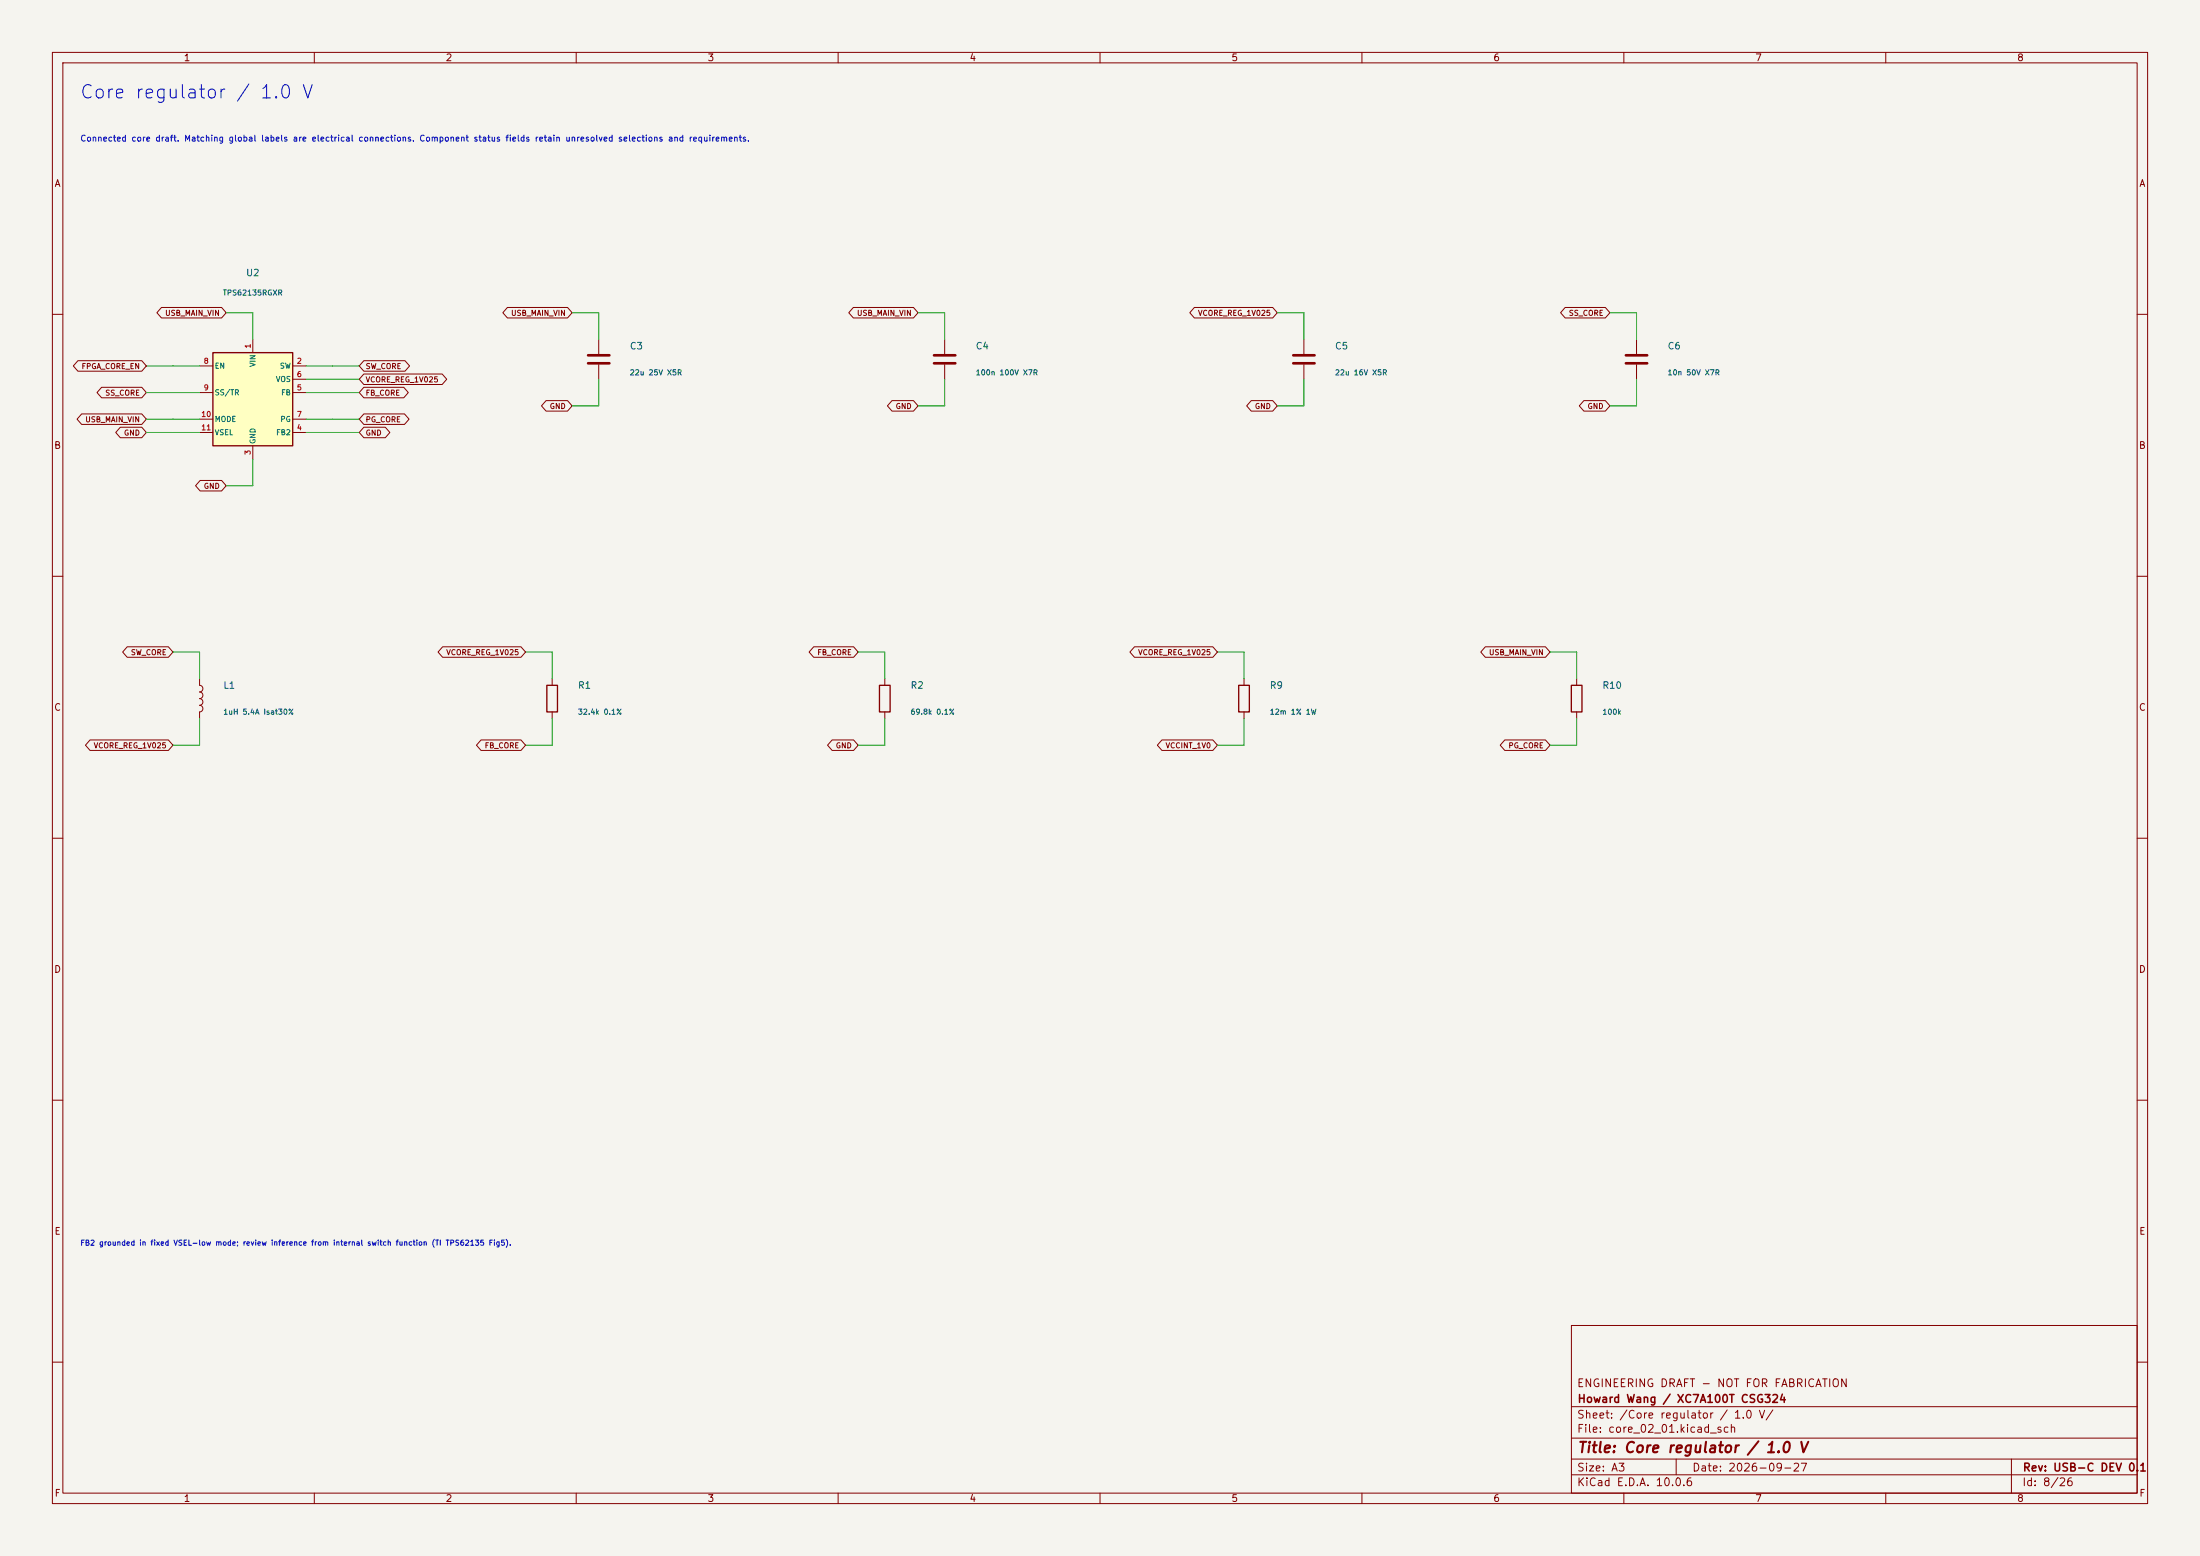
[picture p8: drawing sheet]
(kicad_sch
 (version 20260306)
 (generator "eeschema")
 (generator_version "10.0")
 (paper "A3")
 (title_block
  (title "Core regulator / 1.0 V")
  (date "2026-09-27")
  (rev "USB-C DEV 0.1")
  (company "Howard Wang / XC7A100T CSG324")
  (comment 1 "ENGINEERING DRAFT - NOT FOR FABRICATION"))
 (lib_symbols
  (symbol "CoreSupport:PowerDraft__TPS62135RGX"
   (pin_names
    (offset 0.254)) (in_bom yes) (on_board yes)
   (property "Reference" "U" (at 0 12.7 0) (effects (font (size 1.27 1.27))))
   (property "Value" "TPS62135RGX" (at 0 10.16 0) (effects (font (size 1.27 1.27))))
   (property "Footprint" "PowerDraft:Texas_VQFN_RGX0011A_2x3mm" (at 0 0 0) (effects (font (size 1.27 1.27)) hide))
   (property "Datasheet" "https://www.ti.com/lit/ds/symlink/tps62135.pdf" (at 0 0 0) (effects (font (size 1.27 1.27)) hide))
   (property "Description" "Fixed-mode project model: unused FB2 tied GND and VSEL tied low, engineering interpretation of TI TPS62135 pin-function table, not an explicit unused-pin instruction. Revalidate this model if VSEL/FB2 use changes; PG stays open collector." (at 0 0 0) (effects (font (size 1.27 1.27)) hide))
   (symbol "PowerDraft__TPS62135RGX_0_1"
    (rectangle (start -7.62 8.89) (end 7.62 -8.89) (stroke (width 0.254) (type default)) (fill (type background))))
   (symbol "PowerDraft__TPS62135RGX_1_1"
    (pin power_in line (at 0 11.43 270) (length 2.54) (name "VIN" (effects (font (size 1.0 1.0)))) (number "1" (effects (font (size 1.0 1.0)))))
    (pin output line (at 10.16 6.35 180) (length 2.54) (name "SW" (effects (font (size 1.0 1.0)))) (number "2" (effects (font (size 1.0 1.0)))))
    (pin power_in line (at 0 -11.43 90) (length 2.54) (name "GND" (effects (font (size 1.0 1.0)))) (number "3" (effects (font (size 1.0 1.0)))))
    (pin passive line (at 10.16 -6.35 180) (length 2.54) (name "FB2" (effects (font (size 1.0 1.0)))) (number "4" (effects (font (size 1.0 1.0)))))
    (pin input line (at 10.16 1.27 180) (length 2.54) (name "FB" (effects (font (size 1.0 1.0)))) (number "5" (effects (font (size 1.0 1.0)))))
    (pin input line (at 10.16 3.81 180) (length 2.54) (name "VOS" (effects (font (size 1.0 1.0)))) (number "6" (effects (font (size 1.0 1.0)))))
    (pin open_collector line (at 10.16 -3.81 180) (length 2.54) (name "PG" (effects (font (size 1.0 1.0)))) (number "7" (effects (font (size 1.0 1.0)))))
    (pin input line (at -10.16 6.35 0) (length 2.54) (name "EN" (effects (font (size 1.0 1.0)))) (number "8" (effects (font (size 1.0 1.0)))))
    (pin input line (at -10.16 1.27 0) (length 2.54) (name "SS/TR" (effects (font (size 1.0 1.0)))) (number "9" (effects (font (size 1.0 1.0)))))
    (pin input line (at -10.16 -3.81 0) (length 2.54) (name "MODE" (effects (font (size 1.0 1.0)))) (number "10" (effects (font (size 1.0 1.0)))))
    (pin input line (at -10.16 -6.35 0) (length 2.54) (name "VSEL" (effects (font (size 1.0 1.0)))) (number "11" (effects (font (size 1.0 1.0)))))))
  (symbol "CoreSupport:Device__C"
   (pin_numbers (hide yes))
   (pin_names
    (offset 0.254)) (exclude_from_sim no) (in_bom yes) (on_board yes)
   (in_pos_files yes)
   (duplicate_pin_numbers_are_jumpers no)
   (property "Reference" "C" (at 0.635 2.54 0) (show_name no) (do_not_autoplace no) (effects (font (size 1.27 1.27)) (justify left)))
   (property "Value" "C" (at 0.635 -2.54 0) (show_name no) (do_not_autoplace no) (effects (font (size 1.27 1.27)) (justify left)))
   (property "Footprint" "" (at 0.9652 -3.81 0) (show_name no) (do_not_autoplace no) (hide yes) (effects (font (size 1.27 1.27))))
   (property "Datasheet" "" (at 0 0 0) (show_name no) (do_not_autoplace no) (hide yes) (effects (font (size 1.27 1.27))))
   (property "Description" "Unpolarized capacitor" (at 0 0 0) (show_name no) (do_not_autoplace no) (hide yes) (effects (font (size 1.27 1.27))))
   (symbol "Device__C_0_1"
    (polyline (pts (xy -2.032 0.762) (xy 2.032 0.762)) (stroke (width 0.508) (type default)) (fill (type none)))
    (polyline (pts (xy -2.032 -0.762) (xy 2.032 -0.762)) (stroke (width 0.508) (type default)) (fill (type none))))
   (symbol "Device__C_1_1"
    (pin passive line (at 0 3.81 270) (length 2.794) (name "" (effects (font (size 1.27 1.27)))) (number "1" (effects (font (size 1.27 1.27)))))
    (pin passive line (at 0 -3.81 90) (length 2.794) (name "" (effects (font (size 1.27 1.27)))) (number "2" (effects (font (size 1.27 1.27))))))
   (embedded_fonts no))
  (symbol "CoreSupport:Device__L"
   (pin_numbers (hide yes))
   (pin_names
    (offset 1.016) (hide yes)) (exclude_from_sim no) (in_bom yes) (on_board yes)
   (in_pos_files yes)
   (duplicate_pin_numbers_are_jumpers no)
   (property "Reference" "L" (at -1.27 0 90) (show_name no) (do_not_autoplace no) (effects (font (size 1.27 1.27))))
   (property "Value" "L" (at 1.905 0 90) (show_name no) (do_not_autoplace no) (effects (font (size 1.27 1.27))))
   (property "Footprint" "" (at 0 0 0) (show_name no) (do_not_autoplace no) (hide yes) (effects (font (size 1.27 1.27))))
   (property "Datasheet" "" (at 0 0 0) (show_name no) (do_not_autoplace no) (hide yes) (effects (font (size 1.27 1.27))))
   (property "Description" "Inductor" (at 0 0 0) (show_name no) (do_not_autoplace no) (hide yes) (effects (font (size 1.27 1.27))))
   (symbol "Device__L_0_1"
    (arc (start 0 2.54) (mid 0.6323 1.905) (end 0 1.27) (stroke (width 0) (type default)) (fill (type none)))
    (arc (start 0 1.27) (mid 0.6323 0.635) (end 0 0) (stroke (width 0) (type default)) (fill (type none)))
    (arc (start 0 0) (mid 0.6323 -0.635) (end 0 -1.27) (stroke (width 0) (type default)) (fill (type none)))
    (arc (start 0 -1.27) (mid 0.6323 -1.905) (end 0 -2.54) (stroke (width 0) (type default)) (fill (type none))))
   (symbol "Device__L_1_1"
    (pin passive line (at 0 3.81 270) (length 1.27) (name "1" (effects (font (size 1.27 1.27)))) (number "1" (effects (font (size 1.27 1.27)))))
    (pin passive line (at 0 -3.81 90) (length 1.27) (name "2" (effects (font (size 1.27 1.27)))) (number "2" (effects (font (size 1.27 1.27))))))
   (embedded_fonts no))
  (symbol "CoreSupport:Device__R"
   (pin_numbers (hide yes))
   (pin_names
    (offset 0)) (exclude_from_sim no) (in_bom yes) (on_board yes)
   (in_pos_files yes)
   (duplicate_pin_numbers_are_jumpers no)
   (property "Reference" "R" (at 2.032 0 90) (show_name no) (do_not_autoplace no) (effects (font (size 1.27 1.27))))
   (property "Value" "R" (at 0 0 90) (show_name no) (do_not_autoplace no) (effects (font (size 1.27 1.27))))
   (property "Footprint" "" (at -1.778 0 90) (show_name no) (do_not_autoplace no) (hide yes) (effects (font (size 1.27 1.27))))
   (property "Datasheet" "" (at 0 0 0) (show_name no) (do_not_autoplace no) (hide yes) (effects (font (size 1.27 1.27))))
   (property "Description" "Resistor" (at 0 0 0) (show_name no) (do_not_autoplace no) (hide yes) (effects (font (size 1.27 1.27))))
   (symbol "Device__R_0_1"
    (rectangle (start -1.016 -2.54) (end 1.016 2.54) (stroke (width 0.254) (type default)) (fill (type none))))
   (symbol "Device__R_1_1"
    (pin passive line (at 0 3.81 270) (length 1.27) (name "" (effects (font (size 1.27 1.27)))) (number "1" (effects (font (size 1.27 1.27)))))
    (pin passive line (at 0 -3.81 90) (length 1.27) (name "" (effects (font (size 1.27 1.27)))) (number "2" (effects (font (size 1.27 1.27))))))
   (embedded_fonts no)))
 (text "Core regulator / 1.0 V" (at 15.24 17.78 0) (effects (font (size 2.54 2.54)) (justify left)))
 (text "Connected core draft. Matching global labels are electrical connections. Component status fields retain unresolved selections and requirements." (at 15.24 26.67 0) (effects (font (size 1.143 1.143)) (justify left)))
 (symbol
  (lib_id "CoreSupport:PowerDraft__TPS62135RGX") (at 48.26 76.2 0) (unit 1) (exclude_from_sim no) (in_bom yes) (on_board yes) (dnp no)
  (property "Reference" "U2" (at 48.26 52.07 0) (effects (font (size 1.27 1.27))))
  (property "Value" "TPS62135RGXR" (at 48.26 55.88 0) (effects (font (size 1.0 1.0))))
  (property "Footprint" "CoreSupport:PowerDraft__Texas_VQFN_RGX0011A_2x3mm" (at 48.26 76.2 0) (hide yes) (effects (font (size 1.0 1.0))))
  (property "Datasheet" "https://www.ti.com/lit/ds/symlink/tps62135.pdf" (at 48.26 76.2 0) (hide yes) (effects (font (size 1.0 1.0))))
  (property "MPN" "TPS62135RGXR" (at 48.26 76.2 0) (hide yes) (effects (font (size 1.0 1.0))))
  (property "Function" "power_core" (at 48.26 76.2 0) (hide yes) (effects (font (size 1.0 1.0))))
  (property "Status" "Engineering draft; verify ordered part and layout before fabrication" (at 48.26 76.2 0) (hide yes) (effects (font (size 1.0 1.0))))
  (property "Source symbol" "PowerDraft:TPS62135RGX" (at 48.26 76.2 0) (hide yes) (effects (font (size 1.0 1.0)))) (pin "1") (pin "2") (pin "3") (pin "4") (pin "5") (pin "6") (pin "7") (pin "8") (pin "9") (pin "10") (pin "11"))
 (wire (pts (xy 48.26 64.77) (xy 48.26 59.69)) (stroke (width 0) (type default)))
 (wire (pts (xy 48.26 59.69) (xy 43.18 59.69)) (stroke (width 0) (type default)))
 (global_label "USB_MAIN_VIN"
  (shape bidirectional) (at 43.18 59.69 180) (effects (font (size 1.0 1.0)) (justify right))
  (property "Intersheetrefs" "${INTERSHEET_REFS}" (at 43.18 59.69 0) (hide yes) (effects (font (size 1.0 1.0)))))
 (wire (pts (xy 58.42 69.85) (xy 63.5 69.85)) (stroke (width 0) (type default)))
 (wire (pts (xy 63.5 69.85) (xy 68.58 69.85)) (stroke (width 0) (type default)))
 (global_label "SW_CORE"
  (shape bidirectional) (at 68.58 69.85 0) (effects (font (size 1.0 1.0)) (justify left))
  (property "Intersheetrefs" "${INTERSHEET_REFS}" (at 68.58 69.85 0) (hide yes) (effects (font (size 1.0 1.0)))))
 (wire (pts (xy 58.42 72.39) (xy 63.5 72.39)) (stroke (width 0) (type default)))
 (wire (pts (xy 63.5 72.39) (xy 68.58 72.39)) (stroke (width 0) (type default)))
 (global_label "VCORE_REG_1V025"
  (shape bidirectional) (at 68.58 72.39 0) (effects (font (size 1.0 1.0)) (justify left))
  (property "Intersheetrefs" "${INTERSHEET_REFS}" (at 68.58 72.39 0) (hide yes) (effects (font (size 1.0 1.0)))))
 (wire (pts (xy 58.42 74.93) (xy 63.5 74.93)) (stroke (width 0) (type default)))
 (wire (pts (xy 63.5 74.93) (xy 68.58 74.93)) (stroke (width 0) (type default)))
 (global_label "FB_CORE"
  (shape bidirectional) (at 68.58 74.93 0) (effects (font (size 1.0 1.0)) (justify left))
  (property "Intersheetrefs" "${INTERSHEET_REFS}" (at 68.58 74.93 0) (hide yes) (effects (font (size 1.0 1.0)))))
 (wire (pts (xy 58.42 80.01) (xy 63.5 80.01)) (stroke (width 0) (type default)))
 (wire (pts (xy 63.5 80.01) (xy 68.58 80.01)) (stroke (width 0) (type default)))
 (global_label "PG_CORE"
  (shape bidirectional) (at 68.58 80.01 0) (effects (font (size 1.0 1.0)) (justify left))
  (property "Intersheetrefs" "${INTERSHEET_REFS}" (at 68.58 80.01 0) (hide yes) (effects (font (size 1.0 1.0)))))
 (wire (pts (xy 48.26 87.63) (xy 48.26 92.71)) (stroke (width 0) (type default)))
 (wire (pts (xy 48.26 92.71) (xy 43.18 92.71)) (stroke (width 0) (type default)))
 (global_label "GND"
  (shape bidirectional) (at 43.18 92.71 180) (effects (font (size 1.0 1.0)) (justify right))
  (property "Intersheetrefs" "${INTERSHEET_REFS}" (at 43.18 92.71 0) (hide yes) (effects (font (size 1.0 1.0)))))
 (wire (pts (xy 38.1 69.85) (xy 33.02 69.85)) (stroke (width 0) (type default)))
 (wire (pts (xy 33.02 69.85) (xy 27.94 69.85)) (stroke (width 0) (type default)))
 (global_label "FPGA_CORE_EN"
  (shape bidirectional) (at 27.94 69.85 180) (effects (font (size 1.0 1.0)) (justify right))
  (property "Intersheetrefs" "${INTERSHEET_REFS}" (at 27.94 69.85 0) (hide yes) (effects (font (size 1.0 1.0)))))
 (wire (pts (xy 38.1 74.93) (xy 33.02 74.93)) (stroke (width 0) (type default)))
 (wire (pts (xy 33.02 74.93) (xy 27.94 74.93)) (stroke (width 0) (type default)))
 (global_label "SS_CORE"
  (shape bidirectional) (at 27.94 74.93 180) (effects (font (size 1.0 1.0)) (justify right))
  (property "Intersheetrefs" "${INTERSHEET_REFS}" (at 27.94 74.93 0) (hide yes) (effects (font (size 1.0 1.0)))))
 (wire (pts (xy 38.1 80.01) (xy 33.02 80.01)) (stroke (width 0) (type default)))
 (wire (pts (xy 33.02 80.01) (xy 27.94 80.01)) (stroke (width 0) (type default)))
 (global_label "USB_MAIN_VIN"
  (shape bidirectional) (at 27.94 80.01 180) (effects (font (size 1.0 1.0)) (justify right))
  (property "Intersheetrefs" "${INTERSHEET_REFS}" (at 27.94 80.01 0) (hide yes) (effects (font (size 1.0 1.0)))))
 (wire (pts (xy 38.1 82.55) (xy 33.02 82.55)) (stroke (width 0) (type default)))
 (wire (pts (xy 33.02 82.55) (xy 27.94 82.55)) (stroke (width 0) (type default)))
 (global_label "GND"
  (shape bidirectional) (at 27.94 82.55 180) (effects (font (size 1.0 1.0)) (justify right))
  (property "Intersheetrefs" "${INTERSHEET_REFS}" (at 27.94 82.55 0) (hide yes) (effects (font (size 1.0 1.0)))))
 (symbol
  (lib_id "CoreSupport:Device__C") (at 114.3 68.58 0) (unit 1) (exclude_from_sim no) (in_bom yes) (on_board yes) (dnp no)
  (property "Reference" "C3" (at 120.142 66.04 0) (effects (font (size 1.27 1.27)) (justify left)))
  (property "Value" "22u 25V X5R" (at 120.142 71.12 0) (effects (font (size 1.0 1.0)) (justify left)))
  (property "Footprint" "CoreSupport:Capacitor_SMD__C_1206_3216Metric" (at 114.3 68.58 0) (hide yes) (effects (font (size 1.0 1.0))))
  (property "Datasheet" "https://ds.yuden.co.jp/TYCOMPAS/or/detail?pn=MSAST31LBB5226MTNA01&u=M" (at 114.3 68.58 0) (hide yes) (effects (font (size 1.0 1.0))))
  (property "MPN" "MSAST31LBB5226MTNA01" (at 114.3 68.58 0) (hide yes) (effects (font (size 1.0 1.0))))
  (property "Function" "power_core" (at 114.3 68.58 0) (hide yes) (effects (font (size 1.0 1.0))))
  (property "Status" "Retained 22uF 25V X5R 1206 input bypass. The earlier 12.6V typical-bias study screened about4.50uF with tolerance/temperature factors before aging; that historical calculation is not qualification at the new9V PD operating point. Confirm effective capacitance and load transients." (at 114.3 68.58 0) (hide yes) (effects (font (size 1.0 1.0))))
  (property "Source symbol" "Device:C" (at 114.3 68.58 0) (hide yes) (effects (font (size 1.0 1.0)))) (pin "1") (pin "2"))
 (wire (pts (xy 114.3 64.77) (xy 114.3 59.69)) (stroke (width 0) (type default)))
 (wire (pts (xy 114.3 59.69) (xy 109.22 59.69)) (stroke (width 0) (type default)))
 (global_label "USB_MAIN_VIN"
  (shape bidirectional) (at 109.22 59.69 180) (effects (font (size 1.0 1.0)) (justify right))
  (property "Intersheetrefs" "${INTERSHEET_REFS}" (at 109.22 59.69 0) (hide yes) (effects (font (size 1.0 1.0)))))
 (wire (pts (xy 114.3 72.39) (xy 114.3 77.47)) (stroke (width 0) (type default)))
 (wire (pts (xy 114.3 77.47) (xy 109.22 77.47)) (stroke (width 0) (type default)))
 (global_label "GND"
  (shape bidirectional) (at 109.22 77.47 180) (effects (font (size 1.0 1.0)) (justify right))
  (property "Intersheetrefs" "${INTERSHEET_REFS}" (at 109.22 77.47 0) (hide yes) (effects (font (size 1.0 1.0)))))
 (symbol
  (lib_id "CoreSupport:Device__C") (at 180.34 68.58 0) (unit 1) (exclude_from_sim no) (in_bom yes) (on_board yes) (dnp no)
  (property "Reference" "C4" (at 186.182 66.04 0) (effects (font (size 1.27 1.27)) (justify left)))
  (property "Value" "100n 100V X7R" (at 186.182 71.12 0) (effects (font (size 1.0 1.0)) (justify left)))
  (property "Footprint" "CoreSupport:Capacitor_SMD__C_0603_1608Metric" (at 180.34 68.58 0) (hide yes) (effects (font (size 1.0 1.0))))
  (property "Datasheet" "https://www.murata.com/products/productdetail?partno=GRM188R72A104KA35%23" (at 180.34 68.58 0) (hide yes) (effects (font (size 1.0 1.0))))
  (property "MPN" "GRM188R72A104KA35D" (at 180.34 68.58 0) (hide yes) (effects (font (size 1.0 1.0))))
  (property "Function" "power_core" (at 180.34 68.58 0) (hide yes) (effects (font (size 1.0 1.0))))
  (property "Status" "Retained 100nF +/-10%, 100V X7R, 0603 input bypass for the protected USB main rail. The capacitor voltage rating is not a converter or cable-transient protection rating." (at 180.34 68.58 0) (hide yes) (effects (font (size 1.0 1.0))))
  (property "Source symbol" "Device:C" (at 180.34 68.58 0) (hide yes) (effects (font (size 1.0 1.0)))) (pin "1") (pin "2"))
 (wire (pts (xy 180.34 64.77) (xy 180.34 59.69)) (stroke (width 0) (type default)))
 (wire (pts (xy 180.34 59.69) (xy 175.26 59.69)) (stroke (width 0) (type default)))
 (global_label "USB_MAIN_VIN"
  (shape bidirectional) (at 175.26 59.69 180) (effects (font (size 1.0 1.0)) (justify right))
  (property "Intersheetrefs" "${INTERSHEET_REFS}" (at 175.26 59.69 0) (hide yes) (effects (font (size 1.0 1.0)))))
 (wire (pts (xy 180.34 72.39) (xy 180.34 77.47)) (stroke (width 0) (type default)))
 (wire (pts (xy 180.34 77.47) (xy 175.26 77.47)) (stroke (width 0) (type default)))
 (global_label "GND"
  (shape bidirectional) (at 175.26 77.47 180) (effects (font (size 1.0 1.0)) (justify right))
  (property "Intersheetrefs" "${INTERSHEET_REFS}" (at 175.26 77.47 0) (hide yes) (effects (font (size 1.0 1.0)))))
 (symbol
  (lib_id "CoreSupport:Device__C") (at 248.92000000000002 68.58 0) (unit 1) (exclude_from_sim no) (in_bom yes) (on_board yes) (dnp no)
  (property "Reference" "C5" (at 254.762 66.04 0) (effects (font (size 1.27 1.27)) (justify left)))
  (property "Value" "22u 16V X5R" (at 254.762 71.12 0) (effects (font (size 1.0 1.0)) (justify left)))
  (property "Footprint" "CoreSupport:Capacitor_SMD__C_0805_2012Metric" (at 248.92 68.58 0) (hide yes) (effects (font (size 1.0 1.0))))
  (property "Datasheet" "https://ds-origin.yuden.co.jp/TYCOMPAS/eu/detail?pn=MSASE21GBB5226MTNA01&u=M" (at 248.92 68.58 0) (hide yes) (effects (font (size 1.0 1.0))))
  (property "MPN" "EMK212BBJ226MG-T" (at 248.92 68.58 0) (hide yes) (effects (font (size 1.0 1.0))))
  (property "Function" "power_core" (at 248.92 68.58 0) (hide yes) (effects (font (size 1.0 1.0))))
  (property "Status" "Engineering draft; verify ordered part and layout before fabrication Independent review: X5R, rated -55 to +85 C; manufacturer renamed alias MSASE21GBB5226MTNA01; effective capacitance and sourcing not qualified." (at 248.92 68.58 0) (hide yes) (effects (font (size 1.0 1.0))))
  (property "Source symbol" "Device:C" (at 248.92 68.58 0) (hide yes) (effects (font (size 1.0 1.0)))) (pin "1") (pin "2"))
 (wire (pts (xy 248.92 64.77) (xy 248.92 59.69)) (stroke (width 0) (type default)))
 (wire (pts (xy 248.92 59.69) (xy 243.84 59.69)) (stroke (width 0) (type default)))
 (global_label "VCORE_REG_1V025"
  (shape bidirectional) (at 243.84 59.69 180) (effects (font (size 1.0 1.0)) (justify right))
  (property "Intersheetrefs" "${INTERSHEET_REFS}" (at 243.84 59.69 0) (hide yes) (effects (font (size 1.0 1.0)))))
 (wire (pts (xy 248.92 72.39) (xy 248.92 77.47)) (stroke (width 0) (type default)))
 (wire (pts (xy 248.92 77.47) (xy 243.84 77.47)) (stroke (width 0) (type default)))
 (global_label "GND"
  (shape bidirectional) (at 243.84 77.47 180) (effects (font (size 1.0 1.0)) (justify right))
  (property "Intersheetrefs" "${INTERSHEET_REFS}" (at 243.84 77.47 0) (hide yes) (effects (font (size 1.0 1.0)))))
 (symbol
  (lib_id "CoreSupport:Device__C") (at 312.42 68.58 0) (unit 1) (exclude_from_sim no) (in_bom yes) (on_board yes) (dnp no)
  (property "Reference" "C6" (at 318.262 66.04 0) (effects (font (size 1.27 1.27)) (justify left)))
  (property "Value" "10n 50V X7R" (at 318.262 71.12 0) (effects (font (size 1.0 1.0)) (justify left)))
  (property "Footprint" "CoreSupport:Capacitor_SMD__C_0603_1608Metric" (at 312.42 68.58 0) (hide yes) (effects (font (size 1.0 1.0))))
  (property "Datasheet" "https://www.murata.com/en-global/products/productdetail?partno=GRM188R71H103KA01%23" (at 312.42 68.58 0) (hide yes) (effects (font (size 1.0 1.0))))
  (property "MPN" "GRM188R71H103KA01D" (at 312.42 68.58 0) (hide yes) (effects (font (size 1.0 1.0))))
  (property "Function" "power_core" (at 312.42 68.58 0) (hide yes) (effects (font (size 1.0 1.0))))
  (property "Status" "Engineering draft; verify ordered part and layout before fabrication" (at 312.42 68.58 0) (hide yes) (effects (font (size 1.0 1.0))))
  (property "Source symbol" "Device:C" (at 312.42 68.58 0) (hide yes) (effects (font (size 1.0 1.0)))) (pin "1") (pin "2"))
 (wire (pts (xy 312.42 64.77) (xy 312.42 59.69)) (stroke (width 0) (type default)))
 (wire (pts (xy 312.42 59.69) (xy 307.34 59.69)) (stroke (width 0) (type default)))
 (global_label "SS_CORE"
  (shape bidirectional) (at 307.34 59.69 180) (effects (font (size 1.0 1.0)) (justify right))
  (property "Intersheetrefs" "${INTERSHEET_REFS}" (at 307.34 59.69 0) (hide yes) (effects (font (size 1.0 1.0)))))
 (wire (pts (xy 312.42 72.39) (xy 312.42 77.47)) (stroke (width 0) (type default)))
 (wire (pts (xy 312.42 77.47) (xy 307.34 77.47)) (stroke (width 0) (type default)))
 (global_label "GND"
  (shape bidirectional) (at 307.34 77.47 180) (effects (font (size 1.0 1.0)) (justify right))
  (property "Intersheetrefs" "${INTERSHEET_REFS}" (at 307.34 77.47 0) (hide yes) (effects (font (size 1.0 1.0)))))
 (symbol
  (lib_id "CoreSupport:Device__L") (at 38.1 133.35 0) (unit 1) (exclude_from_sim no) (in_bom yes) (on_board yes) (dnp no)
  (property "Reference" "L1" (at 42.5423 130.81 0) (effects (font (size 1.27 1.27)) (justify left)))
  (property "Value" "1uH 5.4A Isat30%" (at 42.5423 135.89 0) (effects (font (size 1.0 1.0)) (justify left)))
  (property "Footprint" "CoreSupport:PowerDraft__L_Coilcraft_XFL4020" (at 38.1 133.35 0) (hide yes) (effects (font (size 1.0 1.0))))
  (property "Datasheet" "https://www.coilcraft.com/getmedia/50632d43-da1b-4cdb-8ab4-3029cab51df3/xfl4020.pdf" (at 38.1 133.35 0) (hide yes) (effects (font (size 1.0 1.0))))
  (property "MPN" "XFL4020-102MEC" (at 38.1 133.35 0) (hide yes) (effects (font (size 1.0 1.0))))
  (property "Function" "power_core" (at 38.1 133.35 0) (hide yes) (effects (font (size 1.0 1.0))))
  (property "Status" "Engineering draft; verify ordered part and layout before fabrication" (at 38.1 133.35 0) (hide yes) (effects (font (size 1.0 1.0))))
  (property "Source symbol" "Device:L" (at 38.1 133.35 0) (hide yes) (effects (font (size 1.0 1.0)))) (pin "1") (pin "2"))
 (wire (pts (xy 38.1 129.54) (xy 38.1 124.46)) (stroke (width 0) (type default)))
 (wire (pts (xy 38.1 124.46) (xy 33.02 124.46)) (stroke (width 0) (type default)))
 (global_label "SW_CORE"
  (shape bidirectional) (at 33.02 124.46 180) (effects (font (size 1.0 1.0)) (justify right))
  (property "Intersheetrefs" "${INTERSHEET_REFS}" (at 33.02 124.46 0) (hide yes) (effects (font (size 1.0 1.0)))))
 (wire (pts (xy 38.1 137.16) (xy 38.1 142.24)) (stroke (width 0) (type default)))
 (wire (pts (xy 38.1 142.24) (xy 33.02 142.24)) (stroke (width 0) (type default)))
 (global_label "VCORE_REG_1V025"
  (shape bidirectional) (at 33.02 142.24 180) (effects (font (size 1.0 1.0)) (justify right))
  (property "Intersheetrefs" "${INTERSHEET_REFS}" (at 33.02 142.24 0) (hide yes) (effects (font (size 1.0 1.0)))))
 (symbol
  (lib_id "CoreSupport:Device__R") (at 105.41 133.35 0) (unit 1) (exclude_from_sim no) (in_bom yes) (on_board yes) (dnp no)
  (property "Reference" "R1" (at 110.236 130.81 0) (effects (font (size 1.27 1.27)) (justify left)))
  (property "Value" "32.4k 0.1%" (at 110.236 135.89 0) (effects (font (size 1.0 1.0)) (justify left)))
  (property "Footprint" "CoreSupport:Resistor_SMD__R_0603_1608Metric" (at 105.41 133.35 0) (hide yes) (effects (font (size 1.0 1.0))))
  (property "Datasheet" "https://www.vishay.com/docs/28758/tnpw_e3.pdf" (at 105.41 133.35 0) (hide yes) (effects (font (size 1.0 1.0))))
  (property "MPN" "TNPW060332K4BEEA" (at 105.41 133.35 0) (hide yes) (effects (font (size 1.0 1.0))))
  (property "Function" "power_core" (at 105.41 133.35 0) (hide yes) (effects (font (size 1.0 1.0))))
  (property "Status" "Engineering draft; verify ordered part and layout before fabrication" (at 105.41 133.35 0) (hide yes) (effects (font (size 1.0 1.0))))
  (property "Source symbol" "Device:R" (at 105.41 133.35 0) (hide yes) (effects (font (size 1.0 1.0)))) (pin "1") (pin "2"))
 (wire (pts (xy 105.41 129.54) (xy 105.41 124.46)) (stroke (width 0) (type default)))
 (wire (pts (xy 105.41 124.46) (xy 100.33 124.46)) (stroke (width 0) (type default)))
 (global_label "VCORE_REG_1V025"
  (shape bidirectional) (at 100.33 124.46 180) (effects (font (size 1.0 1.0)) (justify right))
  (property "Intersheetrefs" "${INTERSHEET_REFS}" (at 100.33 124.46 0) (hide yes) (effects (font (size 1.0 1.0)))))
 (wire (pts (xy 105.41 137.16) (xy 105.41 142.24)) (stroke (width 0) (type default)))
 (wire (pts (xy 105.41 142.24) (xy 100.33 142.24)) (stroke (width 0) (type default)))
 (global_label "FB_CORE"
  (shape bidirectional) (at 100.33 142.24 180) (effects (font (size 1.0 1.0)) (justify right))
  (property "Intersheetrefs" "${INTERSHEET_REFS}" (at 100.33 142.24 0) (hide yes) (effects (font (size 1.0 1.0)))))
 (symbol
  (lib_id "CoreSupport:Device__R") (at 168.91 133.35 0) (unit 1) (exclude_from_sim no) (in_bom yes) (on_board yes) (dnp no)
  (property "Reference" "R2" (at 173.736 130.81 0) (effects (font (size 1.27 1.27)) (justify left)))
  (property "Value" "69.8k 0.1%" (at 173.736 135.89 0) (effects (font (size 1.0 1.0)) (justify left)))
  (property "Footprint" "CoreSupport:Resistor_SMD__R_0603_1608Metric" (at 168.91 133.35 0) (hide yes) (effects (font (size 1.0 1.0))))
  (property "Datasheet" "https://www.vishay.com/docs/28758/tnpw_e3.pdf" (at 168.91 133.35 0) (hide yes) (effects (font (size 1.0 1.0))))
  (property "MPN" "TNPW060369K8BEEA" (at 168.91 133.35 0) (hide yes) (effects (font (size 1.0 1.0))))
  (property "Function" "power_core" (at 168.91 133.35 0) (hide yes) (effects (font (size 1.0 1.0))))
  (property "Status" "Engineering draft; verify ordered part and layout before fabrication" (at 168.91 133.35 0) (hide yes) (effects (font (size 1.0 1.0))))
  (property "Source symbol" "Device:R" (at 168.91 133.35 0) (hide yes) (effects (font (size 1.0 1.0)))) (pin "1") (pin "2"))
 (wire (pts (xy 168.91 129.54) (xy 168.91 124.46)) (stroke (width 0) (type default)))
 (wire (pts (xy 168.91 124.46) (xy 163.83 124.46)) (stroke (width 0) (type default)))
 (global_label "FB_CORE"
  (shape bidirectional) (at 163.83 124.46 180) (effects (font (size 1.0 1.0)) (justify right))
  (property "Intersheetrefs" "${INTERSHEET_REFS}" (at 163.83 124.46 0) (hide yes) (effects (font (size 1.0 1.0)))))
 (wire (pts (xy 168.91 137.16) (xy 168.91 142.24)) (stroke (width 0) (type default)))
 (wire (pts (xy 168.91 142.24) (xy 163.83 142.24)) (stroke (width 0) (type default)))
 (global_label "GND"
  (shape bidirectional) (at 163.83 142.24 180) (effects (font (size 1.0 1.0)) (justify right))
  (property "Intersheetrefs" "${INTERSHEET_REFS}" (at 163.83 142.24 0) (hide yes) (effects (font (size 1.0 1.0)))))
 (symbol
  (lib_id "CoreSupport:Device__R") (at 237.49 133.35 0) (unit 1) (exclude_from_sim no) (in_bom yes) (on_board yes) (dnp no)
  (property "Reference" "R9" (at 242.316 130.81 0) (effects (font (size 1.27 1.27)) (justify left)))
  (property "Value" "12m 1% 1W" (at 242.316 135.89 0) (effects (font (size 1.0 1.0)) (justify left)))
  (property "Footprint" "CoreSupport:Resistor_SMD__R_1206_3216Metric" (at 237.49 133.35 0) (hide yes) (effects (font (size 1.0 1.0))))
  (property "Datasheet" "https://www.vishay.com/docs/30122/wslp.pdf" (at 237.49 133.35 0) (hide yes) (effects (font (size 1.0 1.0))))
  (property "MPN" "WSLP1206R0120FEA" (at 237.49 133.35 0) (hide yes) (effects (font (size 1.0 1.0))))
  (property "Function" "power_core" (at 237.49 133.35 0) (hide yes) (effects (font (size 1.0 1.0))))
  (property "Status" "12 mOhm isolation selected to reduce core-feed DC loss while retaining greater than 10 mOhm over initial tolerance and specified component TCR range. WSLP1206, 1%, 1 W at 70 C, component TCR 75 ppm/C. Keep C5, VOS and feedback upstream; no geometry or connectivity change. 3 A core operation remains unqualified; 2 A at 85 C is only a DC screening scenario. See Core_DC_Drop_Review.md." (at 237.49 133.35 0) (hide yes) (effects (font (size 1.0 1.0))))
  (property "Source symbol" "Device:R" (at 237.49 133.35 0) (hide yes) (effects (font (size 1.0 1.0)))) (pin "1") (pin "2"))
 (wire (pts (xy 237.49 129.54) (xy 237.49 124.46)) (stroke (width 0) (type default)))
 (wire (pts (xy 237.49 124.46) (xy 232.41 124.46)) (stroke (width 0) (type default)))
 (global_label "VCORE_REG_1V025"
  (shape bidirectional) (at 232.41 124.46 180) (effects (font (size 1.0 1.0)) (justify right))
  (property "Intersheetrefs" "${INTERSHEET_REFS}" (at 232.41 124.46 0) (hide yes) (effects (font (size 1.0 1.0)))))
 (wire (pts (xy 237.49 137.16) (xy 237.49 142.24)) (stroke (width 0) (type default)))
 (wire (pts (xy 237.49 142.24) (xy 232.41 142.24)) (stroke (width 0) (type default)))
 (global_label "VCCINT_1V0"
  (shape bidirectional) (at 232.41 142.24 180) (effects (font (size 1.0 1.0)) (justify right))
  (property "Intersheetrefs" "${INTERSHEET_REFS}" (at 232.41 142.24 0) (hide yes) (effects (font (size 1.0 1.0)))))
 (symbol
  (lib_id "CoreSupport:Device__R") (at 300.99 133.35 0) (unit 1) (exclude_from_sim no) (in_bom yes) (on_board yes) (dnp no)
  (property "Reference" "R10" (at 305.816 130.81 0) (effects (font (size 1.27 1.27)) (justify left)))
  (property "Value" "100k" (at 305.816 135.89 0) (effects (font (size 1.0 1.0)) (justify left)))
  (property "Footprint" "CoreSupport:Resistor_SMD__R_0603_1608Metric" (at 300.99 133.35 0) (hide yes) (effects (font (size 1.0 1.0))))
  (property "Datasheet" "https://www.vishay.com/docs/20035/dcrcwe3.pdf" (at 300.99 133.35 0) (hide yes) (effects (font (size 1.0 1.0))))
  (property "MPN" "CRCW0603100KFKEA" (at 300.99 133.35 0) (hide yes) (effects (font (size 1.0 1.0))))
  (property "Function" "power_core" (at 300.99 133.35 0) (hide yes) (effects (font (size 1.0 1.0))))
  (property "Status" "Engineering draft; verify ordered part and layout before fabrication" (at 300.99 133.35 0) (hide yes) (effects (font (size 1.0 1.0))))
  (property "Source symbol" "Device:R" (at 300.99 133.35 0) (hide yes) (effects (font (size 1.0 1.0)))) (pin "1") (pin "2"))
 (wire (pts (xy 300.99 129.54) (xy 300.99 124.46)) (stroke (width 0) (type default)))
 (wire (pts (xy 300.99 124.46) (xy 295.91 124.46)) (stroke (width 0) (type default)))
 (global_label "USB_MAIN_VIN"
  (shape bidirectional) (at 295.91 124.46 180) (effects (font (size 1.0 1.0)) (justify right))
  (property "Intersheetrefs" "${INTERSHEET_REFS}" (at 295.91 124.46 0) (hide yes) (effects (font (size 1.0 1.0)))))
 (wire (pts (xy 300.99 137.16) (xy 300.99 142.24)) (stroke (width 0) (type default)))
 (wire (pts (xy 300.99 142.24) (xy 295.91 142.24)) (stroke (width 0) (type default)))
 (global_label "PG_CORE"
  (shape bidirectional) (at 295.91 142.24 180) (effects (font (size 1.0 1.0)) (justify right))
  (property "Intersheetrefs" "${INTERSHEET_REFS}" (at 295.91 142.24 0) (hide yes) (effects (font (size 1.0 1.0)))))
 (embedded_fonts no)
 (wire (pts (xy 58.42 82.55) (xy 68.58 82.55)) (stroke (width 0) (type default)))
 (global_label "GND"
  (shape bidirectional) (at 68.58 82.55 0) (effects (font (size 1.0 1.0)) (justify left))
  (property "Intersheetrefs" "${INTERSHEET_REFS}" (at 68.58 82.55 0) (hide yes) (effects (font (size 1.0 1.0)))))
 (text "FB2 grounded in fixed VSEL-low mode; review inference from internal switch function (TI TPS62135 Fig5)." (at 15.24 237.49 0) (effects (font (size 1.0 1.0)) (justify left))))
